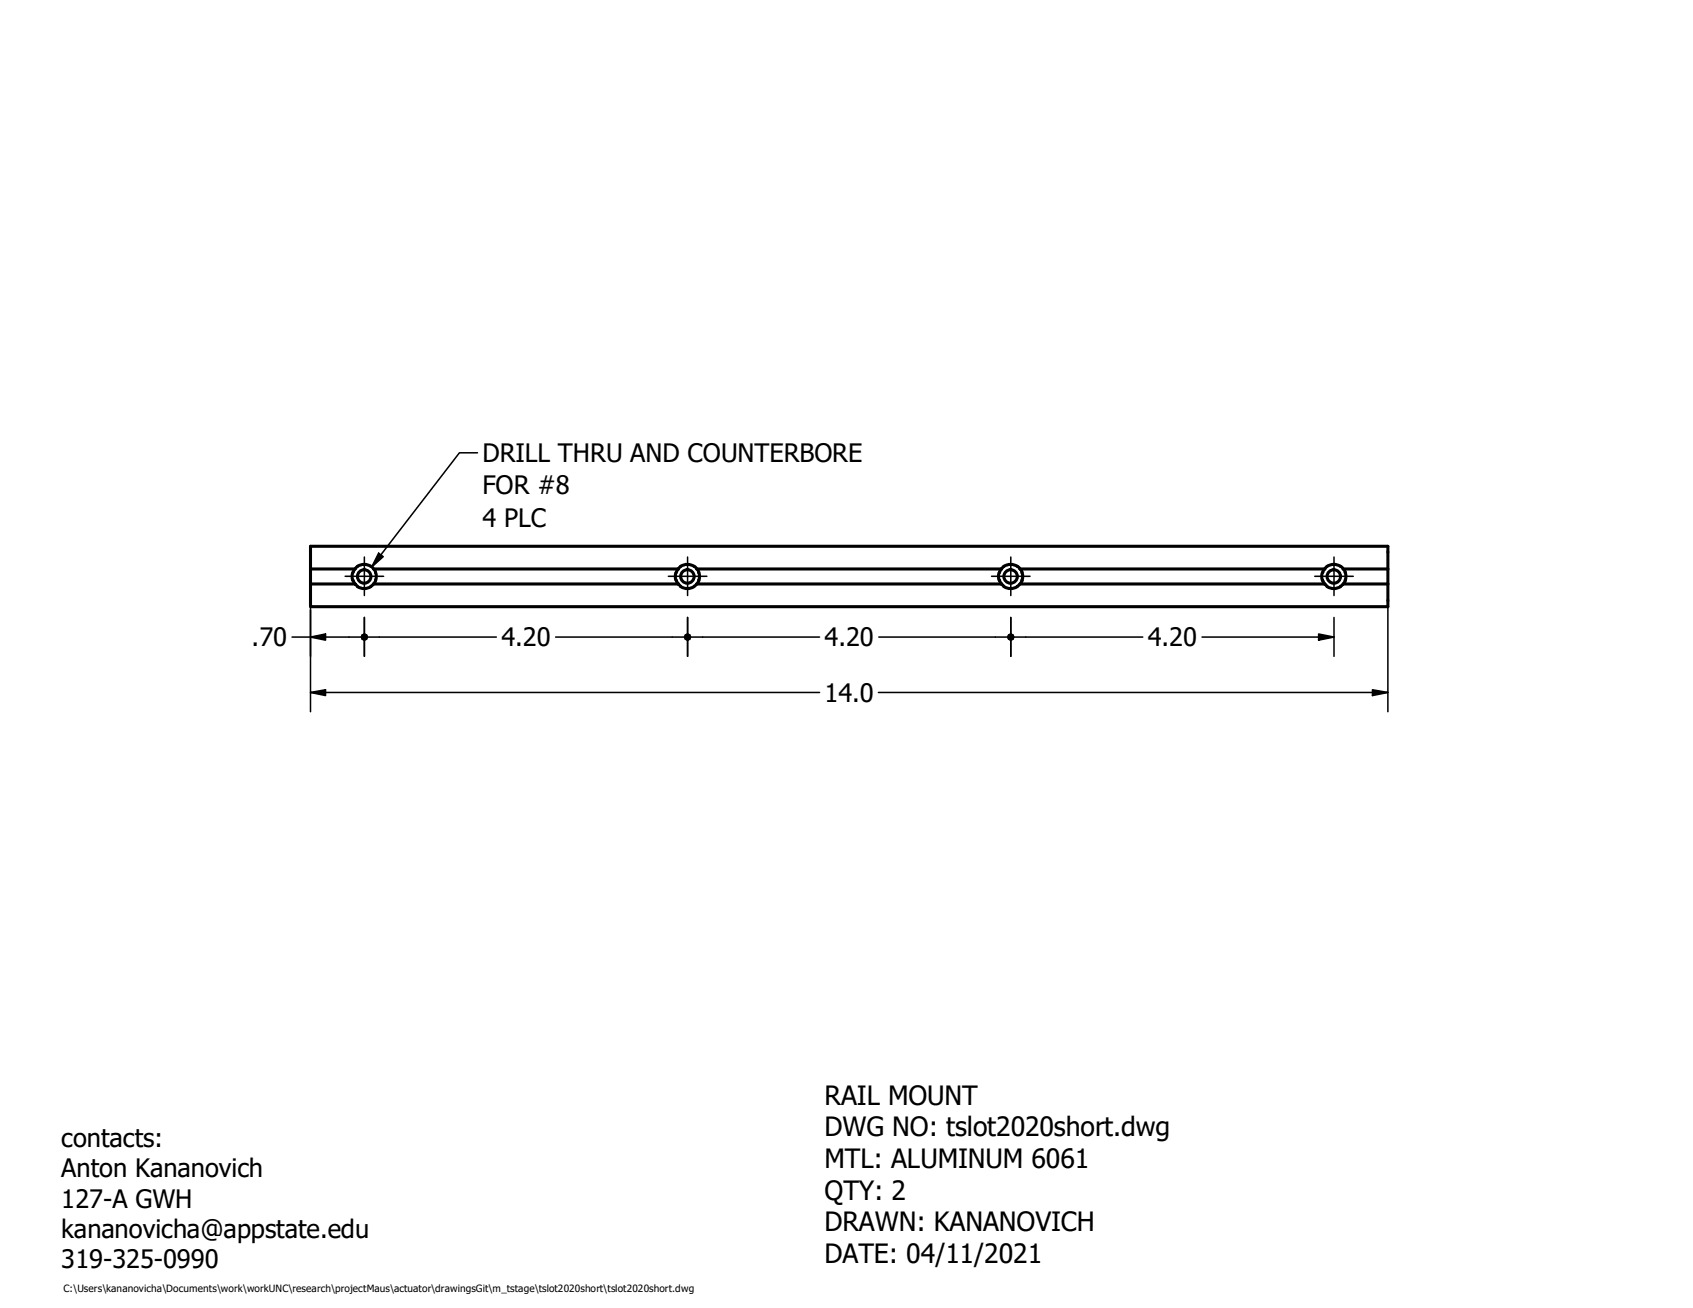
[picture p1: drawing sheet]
<svg xmlns="http://www.w3.org/2000/svg" width="279mm" height="216mm" viewBox="0 0 279 216" stroke-linecap="round" stroke-linejoin="round" font-family="sans-serif">
<!-- layer: Visible (ANSI) -->
<g fill="none" stroke="#000" stroke-width=".51">
<path d="M51.2 93.9h7.4M58.2 94.6l-.1 .6 .1 .5M58.2 94.6a1.95 1.95 0 0 1 1.9-1.4 1.95 1.95 0 0 1 1.9 1.4M58.2 95.7l.4 .7M58.6 96.4l.4 .4M58.6 96.4h-7.4v3.7h177.8v-3.7M59 96.8a2 2 0 0 0 2.2 0M61.7 96.4l-.5 .4M61.7 96.4h50.3M61.7 93.9h50.3M62 95.7l-.3 .7M62 94.6l.1 .6-.1 .5"/>
<path d="M111.5 94.6l-.1 .6 .1 .5M111.6 95.7l.4 .7M112 93.9l-.4 .7M112 96.4l.3 .4M112.3 96.8a2 2 0 0 0 2.3 0M112.3 93.5a1.97 1.97 0 0 1 2.7 .4M112.3 93.5l-.3 .4M115 93.9l.2 .2 .1 .5M115 96.4l-.4 .4M115 96.4h50.3M115 93.9h50.3M115.3 95.7l-.3 .7"/>
<path d="M115.4 94.6v.6v.5M164.9 94.6l-.1 .6 .1 .5M164.9 95.7l.4 .7M165.3 93.9l-.4 .7M165.3 96.4l.4 .4M165.7 96.8a2 2 0 0 0 2.2 0M167.9 93.5l.4 .4M167.9 93.5a1.85 1.85 0 0 0-2.6 .4M168.3 93.9l.2 .2 .2 .5M168.3 96.4l-.4 .4M168.3 96.4h50.3M168.3 93.9h50.3"/>
<path d="M168.7 95.7l-.4 .7M168.7 94.6l.1 .6-.1 .5M218.2 94.6l-.1 .6 .1 .5M218.2 95.7l.4 .7M218.6 93.9l-.4 .7M218.6 93.9a1.9 1.9 0 0 1 3.1 0M218.6 96.4l.4 .4M219 96.8a2 2 0 0 0 2.2 0M221.7 93.9l.2 .2 .1 .5M221.7 96.4l-.5 .4M221.7 96.4h7.3M221.7 93.9h7.3"/>
<path d="M222 95.7l-.3 .7M222 94.6l.1 .6-.1 .5M229 93.9v-3.7h-177.8v6.2M229 93.9v2.5"/>
<circle cx="60.1" cy="95.2" r="1.11"/>
<circle cx="113.4" cy="95.2" r="1.11"/>
<circle cx="166.8" cy="95.2" r="1.11"/>
<circle cx="220.1" cy="95.2" r="1.11"/>
</g>
<!-- layer: Center Mark (ANSI) -->
<path d="M57 95.1h6.3M60.1 91.9v6.4M110.3 95.1h6.3M113.5 91.9v6.4M163.6 95.1h6.4M166.8 91.9v6.4M217 95.1h6.3M220.2 91.9v6.4" fill="none" stroke="#000" stroke-width=".25"/>
<!-- layer: Dimension (ANSI) -->
<g fill="none" stroke="#000" stroke-width=".25">
<path d="M51.2 95.1v22.4M229 95.1v22.4M48.2 105.2h11.3M51.2 105.2l2.5-.6v1.1zM51.2 114.3l2.5-.4v.9zM51.2 114.3h84.1M60.1 101.9v6.4M60.8 105.2h21.1M91.7 105.2h21.1M113.5 101.9v6.4M114.1 105.2h21.2M145 114.3h84"/>
<path d="M145 105.2h21.2M166.8 101.9v6.4M167.4 105.2h21.2M198.4 105.2h21.8M217.6 104.6l2.6 .6-2.6 .5zM220.2 101.9v6.4M226.5 113.9l2.5 .4-2.5 .5z"/>
</g>
<g fill="#000">
<path d="M51.2 105.2l2.5-.6v1.1z" fill-rule="evenodd"/>
<path d="M51.2 114.3l2.5-.4v.9z" fill-rule="evenodd"/>
<path d="M217.6 104.6l2.6 .6-2.6 .5z" fill-rule="evenodd"/>
<path d="M226.5 113.9l2.5 .4-2.5 .5z" fill-rule="evenodd"/>
<circle cx="60.1" cy="105.2" r=".63"/>
<circle cx="113.5" cy="105.2" r=".63"/>
<circle cx="166.8" cy="105.2" r=".63"/>
</g>
<!-- layer: Symbol (ANSI) -->
<path d="M78.8 74.7h-3l-14.5 18.9M62.5 91.3l.7 .6-1.9 1.7z" fill="none" stroke="#000" stroke-width=".25"/>
<path d="M62.5 91.3l.7 .6-1.9 1.7z" fill-rule="evenodd" fill="#000"/>
<g font-size="4.4">
<text x="136.1" y="182.4">RAIL MOUNT</text>
<text x="136.1" y="187.6">DWG NO: tslot2020short.dwg</text>
<text x="136.1" y="192.8">MTL: ALUMINUM 6061</text>
<text x="136.1" y="198.1">QTY: 2</text>
<text x="136.1" y="203.3">DRAWN: KANANOVICH</text>
<text x="136.1" y="208.5">DATE: 04/11/2021</text>
</g>
<g font-size="4.2">
<text x="79.6" y="76.3">DRILL THRU AND COUNTERBORE</text>
<text x="79.6" y="81.6">FOR #8</text>
<text x="79.6" y="86.9">4 PLC</text>
<text x="41.5" y="106.7">.70</text>
<text x="82.7" y="106.7">4.20</text>
<text x="136.1" y="106.7">4.20</text>
<text x="189.4" y="106.7">4.20</text>
<text x="136.1" y="115.8">14.0</text>
<text x="10.1" y="189.3">contacts:</text>
<text x="10.1" y="194.3">Anton Kananovich</text>
<text x="10.1" y="199.3">127-A GWH</text>
<text x="10.1" y="204.3">kananovicha@appstate.edu</text>
<text x="10.1" y="209.4">319-325-0990</text>
</g>
<text font-size="1.7" x="10.5" y="213.3">C:\Users\kananovicha\Documents\work\workUNC\research\projectMaus\actuator\drawingsGit\m_tstage\tslot2020short\tslot2020short.dwg</text>
</svg>
